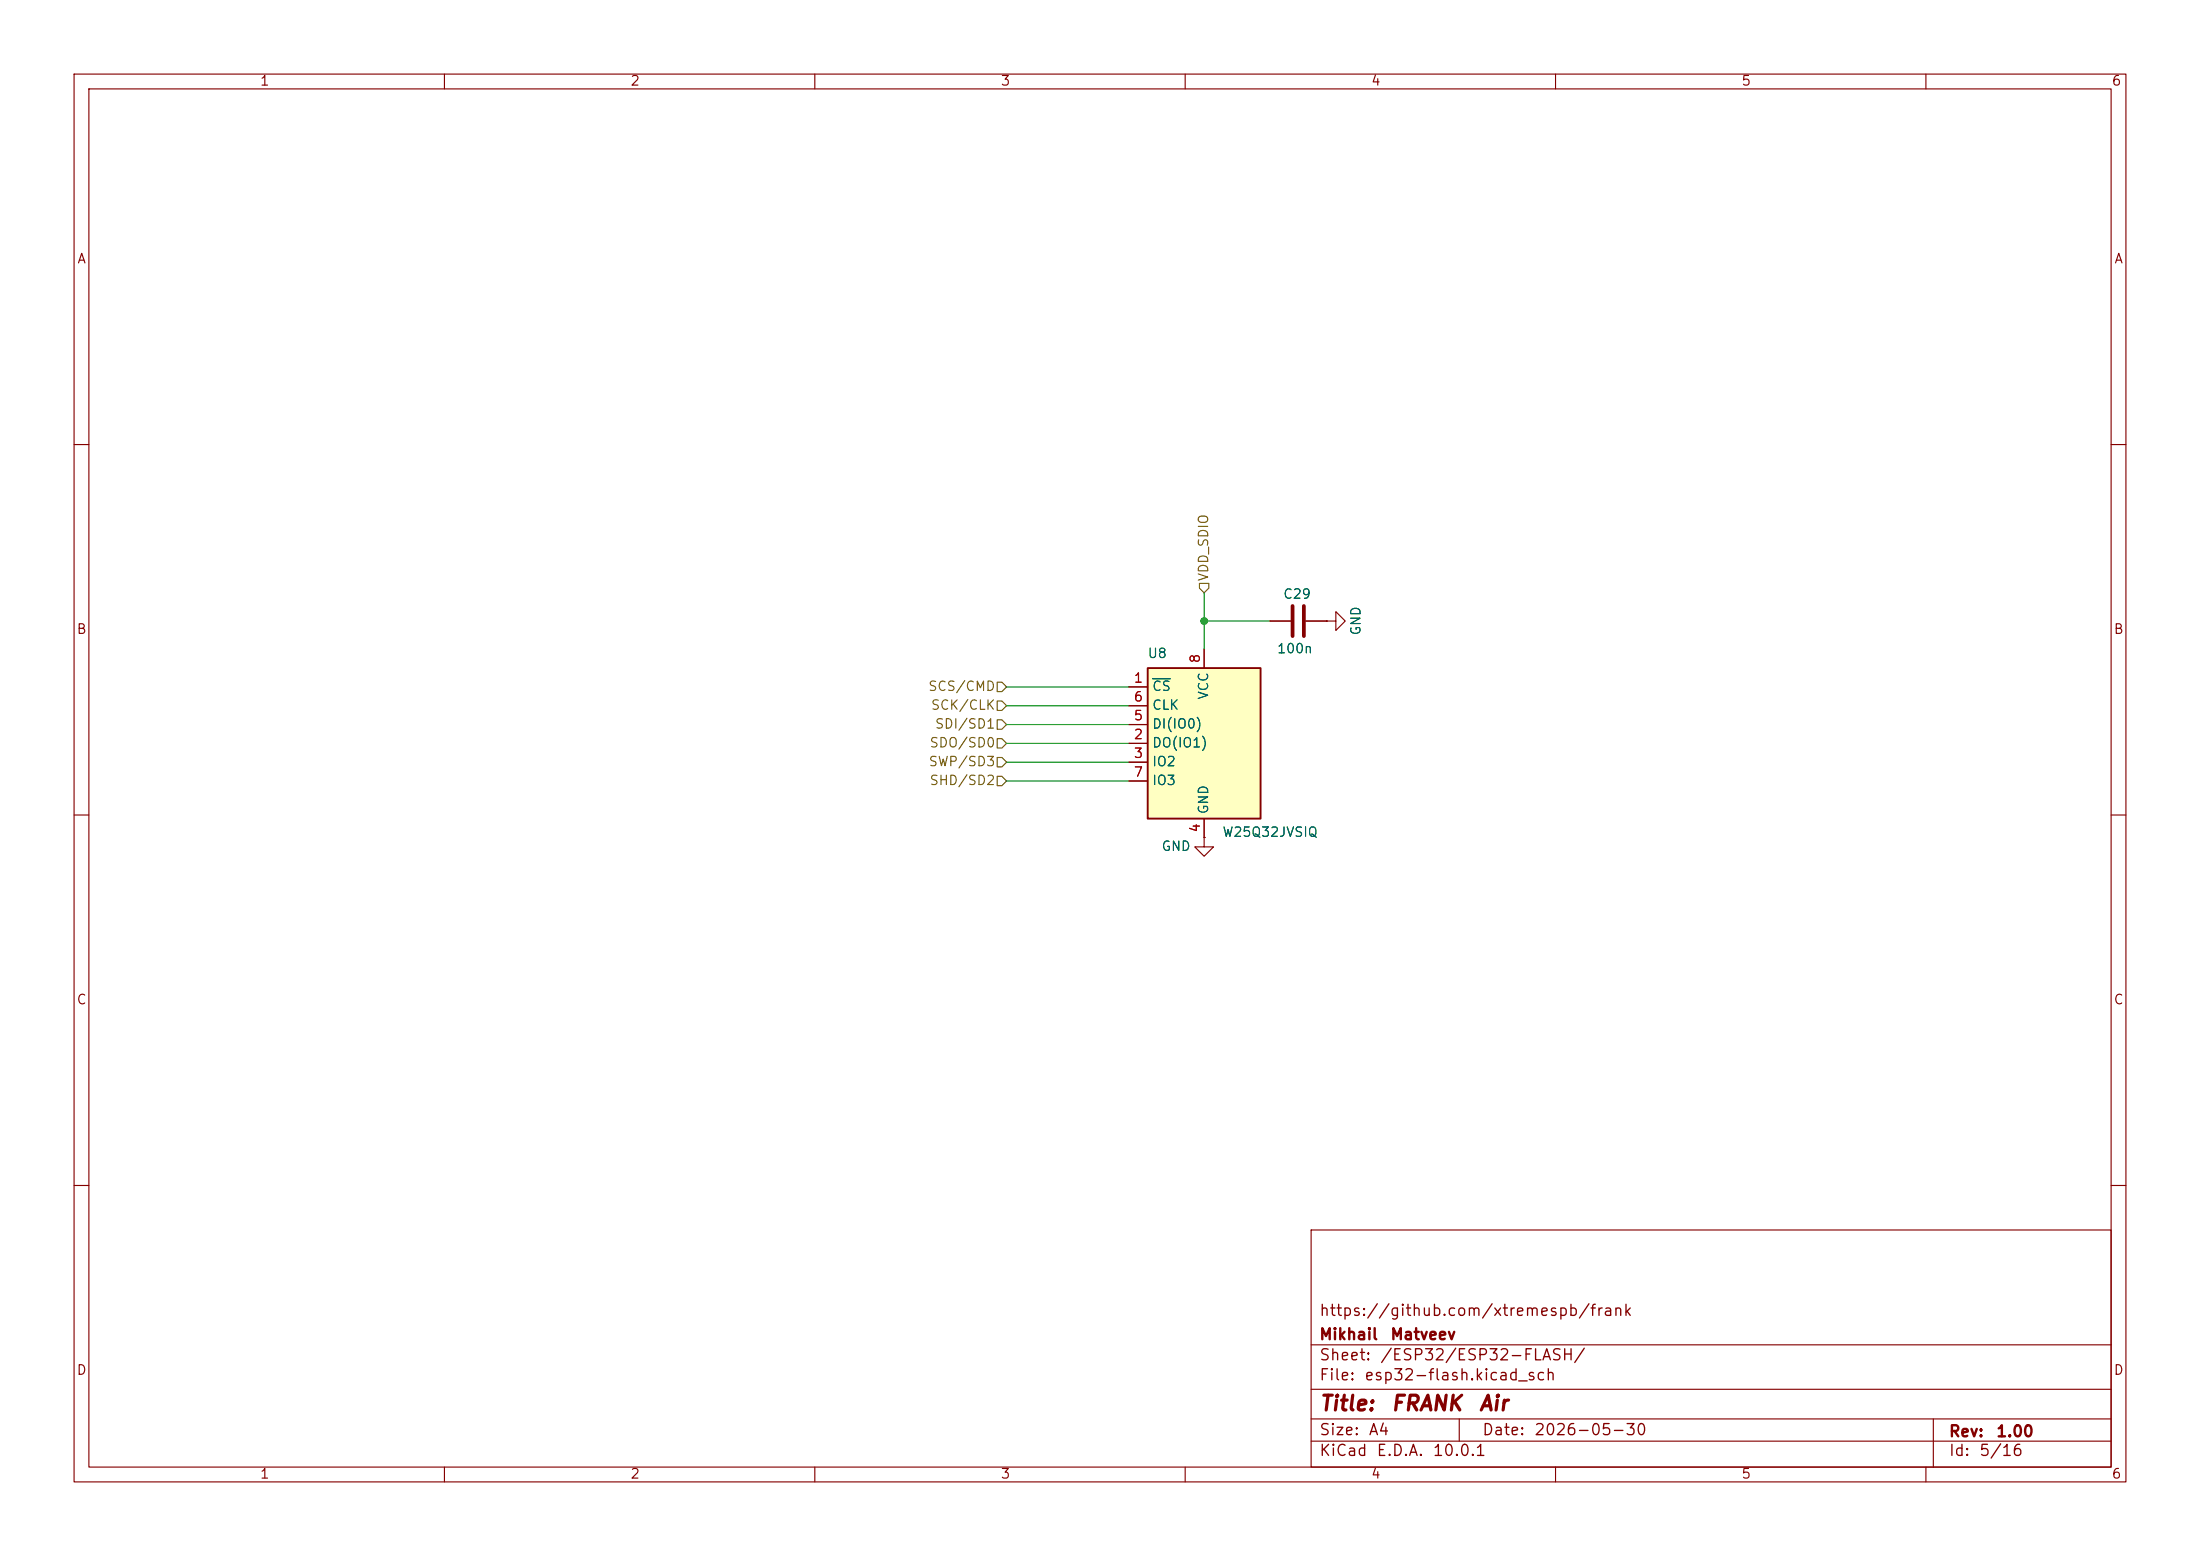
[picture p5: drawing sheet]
<svg xmlns="http://www.w3.org/2000/svg" width="297mm" height="210mm" viewBox="0 0 297 210" stroke-linecap="round" stroke-linejoin="round" font-family="sans-serif">
<g fill="none" stroke="#840000" stroke-width=".15">
<path d="M10 10h277v190h-277zM12 12h273v186h-273zM60 10v2M110 10v2M160 10v2M210 10v2M260 10v2M10 60h2M285 60h2M171.4 83.8h2.8M176.3 83.8h2.8M179.1 83.8h1.2v-1.2l1.3 1.2-1.3 1.3v-1.3"/>
<path d="M179.1 83.8h.1M10 110h2M285 110h2M10 160h2M177 166h108v32h-108zM285 160h2M60 198v2M110 198v2M160 198v2M177 194.5h108M177 191.5h108M177 187.5h108"/>
<path d="M177 181.5h108M197 191.5v3M210 198v2M260 198v2M261 191.5v6.5"/>
</g>
<path d="M174.5 81.8v4.1M176 81.8v4.1" fill="none" stroke="#840000" stroke-width=".51"/>
<path d="M154.9 90.2h15.3v20.3h-15.3z" fill="#ffffc2"/>
<path d="M154.9 90.2h15.3v20.3h-15.3z" fill="none" stroke="#840000" stroke-width=".25"/>
<g fill="none" stroke="#840000" stroke-width=".15">
<path d="M152.4 92.7h2.5M152.4 97.8h2.5M152.4 95.3h2.5M162.6 87.6v2.6M171.4 83.8h2.8M176.3 83.8h2.8M179.1 83.8h.1M152.4 100.3h2.5M152.4 102.9h2.5M152.4 105.4h2.5M162.6 113v1.3h1.2l-1.2 1.3-1.3-1.3h1.3M162.6 113h.1"/>
<path d="M162.6 110.5v2.5"/>
</g>
<path d="M155.6 91.6h2.4" fill="none" stroke="#006464" stroke-width=".15"/>
<path d="M161.9 78.7h1.3v.7l-.6 .6-.7-.6zM134.6 97.2h.7l.6 .6-.6 .6h-.7zM134.6 94.6h.7l.6 .7-.6 .6h-.7zM134.6 99.7h.7l.6 .6-.6 .7h-.7zM134.6 92.1h.7l.6 .6-.6 .6h-.7zM134.6 102.2h.7l.6 .7-.6 .6h-.7zM134.6 104.8h.7l.6 .6-.6 .6h-.7z" fill="none" stroke="#725600" stroke-width=".15"/>
<path d="M135.9 95.3h16.5M135.9 97.8h16.5M135.9 92.7h16.5M162.6 80v7.6M162.6 83.8h8.8M135.9 102.9h16.5M135.9 100.3h16.5M135.9 105.4h16.5" fill="none" stroke="#009600" stroke-width=".15"/>
<circle cx="162.6" cy="83.8" r=".46" fill="#009600" stroke="#009600" stroke-width=".14"/>
<g font-size="2" fill="#840000">
<text x="178" y="190.9">Title:</text>
<text x="187.7" y="190.9">FRANK</text>
<text x="199.5" y="190.9">Air</text>
</g>
<g font-size="1.5" fill="#840000">
<text x="178" y="178">https://github.com/xtremespb/frank</text>
<text x="178" y="184">Sheet:</text>
<text x="178" y="181.2">Mikhail</text>
<text x="186.2" y="184">/ESP32/ESP32-FLASH/</text>
<text x="187.6" y="181.2">Matveev</text>
<text x="178" y="186.7">File:</text>
<text x="184.1" y="186.7">esp32-flash.kicad_sch</text>
<text x="178" y="196.9">KiCad</text>
<text x="178" y="194.1">Size:</text>
<text x="184.7" y="194.1">A4</text>
<text x="185.7" y="196.9">E.D.A.</text>
<text x="193.3" y="196.9">10.0.1</text>
<text x="200" y="194.1">Date:</text>
<text x="207" y="194.1">2026-05-30</text>
<text x="263" y="194.3">Rev:</text>
<text x="263" y="196.9">Id:</text>
<text x="267.1" y="196.9">5/16</text>
<text x="269.4" y="194.3">1.00</text>
</g>
<g font-size="1.3" fill="#840000">
<text x="35" y="11.9">1</text>
<text x="85" y="11.9">2</text>
<text x="135" y="11.9">3</text>
<text x="185" y="11.9">4</text>
<text x="235" y="11.9">5</text>
<text x="285" y="11.9">6</text>
<text x="10.3" y="35.9">A</text>
<text x="285.3" y="35.9">A</text>
<text x="10.3" y="85.9">B</text>
<text x="285.3" y="85.9">B</text>
<text x="10.3" y="135.9">C</text>
<text x="285.3" y="135.9">C</text>
<text x="10.3" y="185.9">D</text>
<text x="285.3" y="185.9">D</text>
<text x="35" y="199.9">1</text>
<text x="85" y="199.9">2</text>
<text x="135" y="199.9">3</text>
<text x="185" y="199.9">4</text>
<text x="235" y="199.9">5</text>
<text x="285" y="199.9">6</text>
</g>
<g font-size="1.3" fill="#725600">
<text x="163.4" y="78.5" transform="rotate(-90 163.4 78.5)">VDD_SDIO</text>
<text x="125.2" y="93.6">SCS/CMD</text>
<text x="125.4" y="101.2">SDO/SD0</text>
<text x="125.6" y="96.1">SCK/CLK</text>
<text x="126.1" y="98.7">SDI/SD1</text>
<text x="125.3" y="103.7">SWP/SD3</text>
<text x="125.4" y="106.3">SHD/SD2</text>
</g>
<g font-size="1.3" fill="#006464">
<text x="173.1" y="81.1">C29</text>
<text x="154.8" y="89.1">U8</text>
<text x="172.3" y="88.5">100n</text>
<text x="184" y="85.9" transform="rotate(-90 184 85.9)">GND</text>
<text x="155.4" y="93.6">CS</text>
<text x="163.4" y="94.5" transform="rotate(-90 163.4 94.5)">VCC</text>
<text x="155.4" y="101.2">DO(IO1)</text>
<text x="155.4" y="98.7">DI(IO0)</text>
<text x="155.4" y="96.1">CLK</text>
<text x="155.4" y="103.7">IO2</text>
<text x="155.4" y="106.3">IO3</text>
<text x="163.4" y="110" transform="rotate(-90 163.4 110)">GND</text>
<text x="164.9" y="113.3">W25Q32JVSIQ</text>
<text x="156.7" y="115.2">GND</text>
</g>
<g font-size="1.3" fill="#a90000">
<text x="162.3" y="89.6" transform="rotate(-90 162.3 89.6)">8</text>
<text x="153" y="92.5">1</text>
<text x="153" y="95">6</text>
<text x="153" y="100.1">2</text>
<text x="153" y="97.5">5</text>
<text x="153" y="102.6">3</text>
<text x="153" y="105.2">7</text>
<text x="162.3" y="112.5" transform="rotate(-90 162.3 112.5)">4</text>
</g>
</svg>
